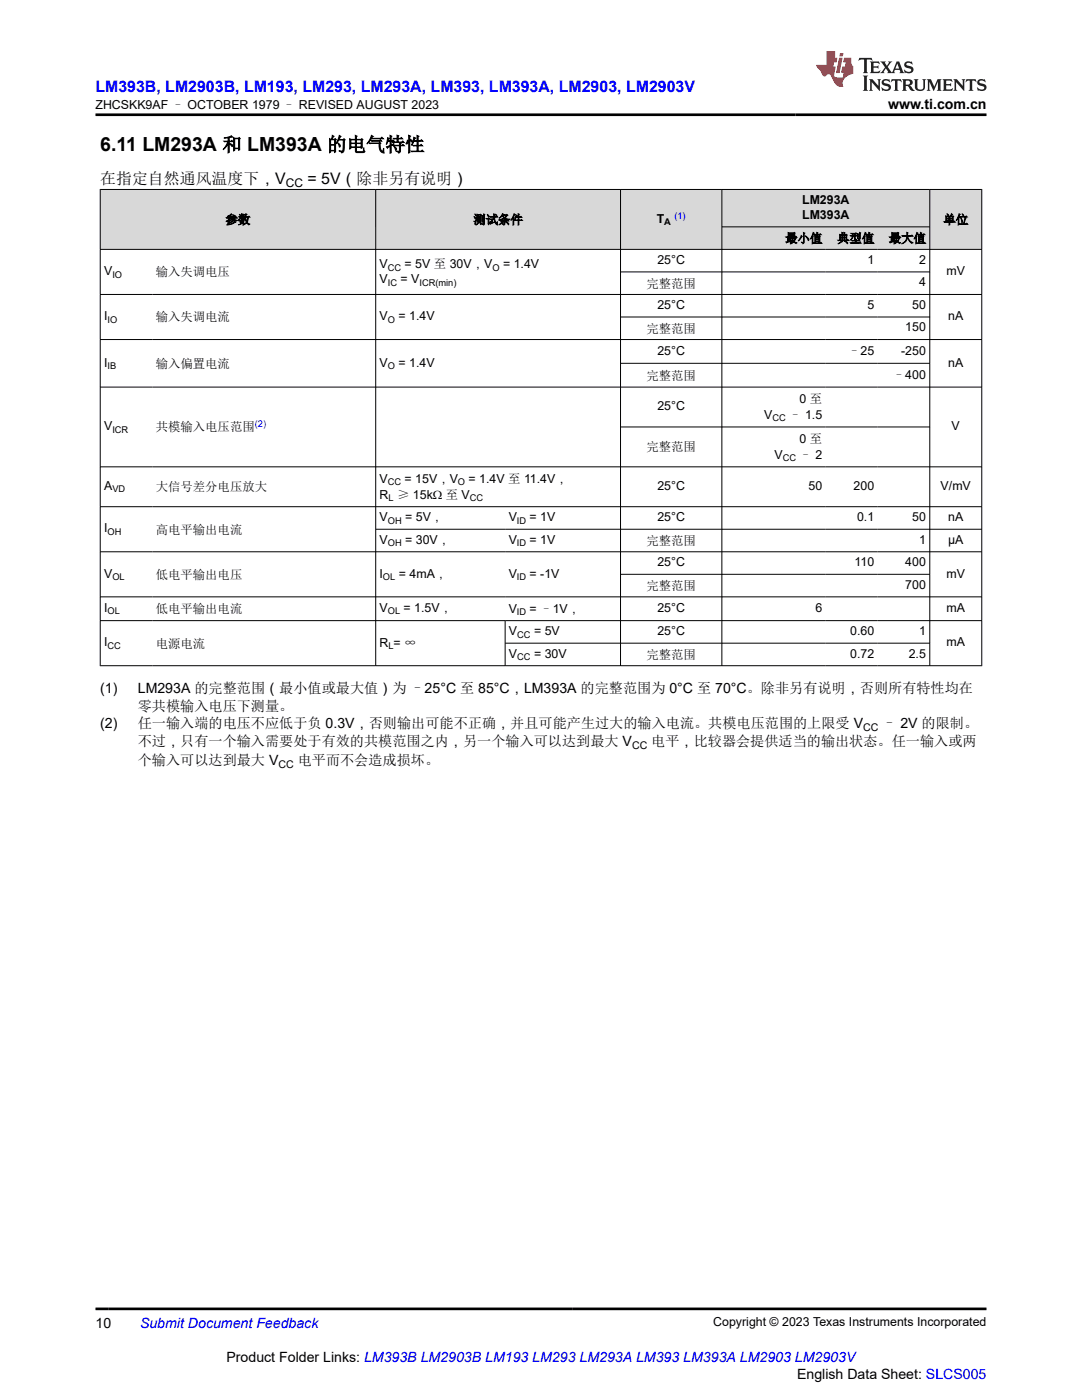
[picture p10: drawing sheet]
<svg xmlns="http://www.w3.org/2000/svg" width="216mm" height="279mm" viewBox="0 0 216 279" stroke-linecap="round" stroke-linejoin="round" font-family="sans-serif">
<g fill="#d8d8d8">
<path d="M20 37.8h175.9v7.5h-175.9z" fill-rule="evenodd"/>
<path d="M20.1 37.9h54.8v11.8h-54.8z" fill-rule="evenodd"/>
<path d="M75 37.9h48.8v11.8h-48.8z" fill-rule="evenodd"/>
<path d="M123.9 37.9h20.1v11.8h-20.1z" fill-rule="evenodd"/>
<path d="M144.1 37.9h41.4v7.3h-41.4z" fill-rule="evenodd"/>
<path d="M185.6 37.9h10.2v11.8h-10.2z" fill-rule="evenodd"/>
<path d="M144.1 45.3h20.7v4.4h-20.7z" fill-rule="evenodd"/>
<path d="M164.8 45.3h10.4v4.4h-10.4z" fill-rule="evenodd"/>
<path d="M175.2 45.3h10.3v4.4h-10.3z" fill-rule="evenodd"/>
</g>
<g fill="none" stroke="#000" stroke-width=".2">
<path d="M19.9 37.8h176.1M20 37.7v95.2M75 37.7v95.2M123.8 37.7v95.2M144 37.7v95.2M185.5 37.7v95.2M195.9 37.7v95.2M19.9 49.8h176.1M19.9 58.8h176.1M123.8 54.3h61.8M144 45.3h41.6M19.9 67.8h176.1"/>
<path d="M19.9 77.3h176.1M123.8 63.3h61.8M123.8 72.5h61.8M19.9 93.2h176.1M123.8 85.2h61.8M19.9 101.1h176.1M19.9 110.1h176.1M19.9 119.1h176.1M75 105.6h121M123.8 114.6h61.8M19.9 123.9h176.1M19.9 132.9h176.1"/>
<path d="M100.8 123.9v9M100.8 128.4h84.8"/>
</g>
<path d="M171.5 11.6l-.2 .5 .5-.2h.6v.1v2.2l-.2 .4h1l-.2-.4v-2.2v-.1h.5l.5 .2-.1-.5zM173.6 12.3l.2 .4v1.5l-.2 .4h1.9l.1-.6a1.08 1.08 0 0 1-1.3 .2v-.7h.6l.4 .2v-.7l-.4 .2h-.6v-.5l.2-.2a1 1 0 0 1 1 .3l-.1-.5zM175.7 12.3l.9 1.1-1 1.2h.9l-.2-.2 .5-.8 .4 .8-.2 .2h1.6l-.2-.2 .2-.5h.9l.1 .5-.1 .2h.9l-.2-.3-.8-2h-.5l-.9 2.2-.9-1.1 .9-1.1h-.8l.2 .2-.4 .6-.4-.6 .2-.2zM179 12.7l.4 1h-.7zM180.7 12.4a.65 .65 0 0 0-.2 .7 .65 .65 0 0 0 .6 .5l.6 .1 .1 .3a.79 .79 0 0 1-.7 .4 .79 .79 0 0 1-.7-.5l.1 .7 .2-.1a.93 .93 0 0 0 1.1 .1 .93 .93 0 0 0 .4-1 1.46 1.46 0 0 0-1.2-.6l-.1-.3a1.09 1.09 0 0 1 1.2 .2l-.2-.6-.1 .1-.5-.2zM172.2 15.1l.2 .4v2.2l-.2 .4h1l-.2-.4v-2.2l.2-.4zM173.4 15.8l.2 .4v1.5l-.2 .4h.8l-.3-.4 .1-1.3 1.6 1.8v-2l.2-.4h-.7l.1 .2 .1 1.1-1.2-1.3zM176.2 15.9a.65 .65 0 0 0-.2 .8 .65 .65 0 0 0 .6 .4l.6 .2 .1 .2a.79 .79 0 0 1-.7 .4 .79 .79 0 0 1-.7-.5l.1 .7 .2-.1a.93 .93 0 0 0 1.1 .1 .93 .93 0 0 0 .4-.9 1.46 1.46 0 0 0-1.2-.6l-.1-.4a1.09 1.09 0 0 1 1.2 .2l-.1-.6-.2 .1-.5-.1zM177.9 15.8l-.1 .6a.63 .63 0 0 1 .8-.3v1.6l-.3 .4h1l-.2-.4v-1.6a.66 .66 0 0 1 .8 .3l-.1-.6zM180 15.8l.2 .4v1.5l-.2 .4h1l-.2-.2-.1-.7h.5l.1 .2a.79 .79 0 0 0 1.2 .6l-1-.9a.61 .61 0 0 0 .6-.6 .61 .61 0 0 0-.5-.7zM180.8 16.1h.1a.47 .47 0 0 1 .5 .1 .47 .47 0 0 1 .1 .5l-.1 .1-.7 .1zM182.3 15.8l.2 .2a2.27 2.27 0 0 0 .4 2 1.04 1.04 0 0 0 1.7-.7v-1.3l.2-.2h-.8l.2 .4v1.1a.6 .6 0 0 1-.6 .6 .6 .6 0 0 1-.6-.6v-1.1l.3-.4zM184.9 15.8l.2 .4v1.5l-.2 .4h.8l-.3-.4v-1.4l.9 1.9 .9-1.9v1.4l-.3 .4h1l-.2-.4v-1.5l.2-.4h-.8l-.7 1.5-.6-1.5zM188.1 15.8l.2 .4v1.5l-.2 .4h1.9l.1-.6a1.09 1.09 0 0 1-1.3 .2v-.7h.6l.4 .2v-.6l-.4 .2h-.6v-.6l.2-.1a1.01 1.01 0 0 1 1 .3l-.1-.6zM190.2 15.8l.3 .4v1.5l-.3 .4h.8l-.2-.4v-1.3l1.6 1.8v-2l.2-.4h-.7l.2 .2v1.1l-1.2-1.3zM192.8 15.8l-.1 .6a.63 .63 0 0 1 .8-.3v1.6l-.3 .4h1l-.2-.4v-1.6a.66 .66 0 0 1 .8 .3l-.1-.6zM195.2 15.9a.65 .65 0 0 0-.2 .8 .65 .65 0 0 0 .6 .4l.6 .2 .2 .2a.79 .79 0 0 1-.7 .4 .79 .79 0 0 1-.7-.5l.1 .7 .2-.1a.93 .93 0 0 0 1 .1 .93 .93 0 0 0 .5-.9 1.46 1.46 0 0 0-1.3-.6v-.4a1.09 1.09 0 0 1 1.2 .2l-.2-.6-.2 .1-.5-.1z" fill="#231f20"/>
<path d="M164.9 10.2v2.8h-2l.1 .3 .8 1a.95 .95 0 0 0 1 .9 .59 .59 0 0 1 .5-.4 .59 .59 0 0 1 .5 .4l.4 .7a1.59 1.59 0 0 0 2.1 1.4 1.61 1.61 0 0 1 1-2.3l1-.3-.1-1.5a1.59 1.59 0 0 1-.3-1.7h-1.5l-.2 .9h.6l-.2 .9h-.5l-.2 1v.2l.4 .1-.1 .9h-.7a.73 .73 0 0 1-1-.7l.3-1.5h-.5l.1-.9h.5l.2-.9h-.5v-1.3zM167.4 11.5l-.6 3.1h.7l.6-3.1zM167.6 10.6l-.1 .6h.7l.1-.6z" fill="#ed1c24"/>
<path d="M19 22.9h177.8M19 261.2h177.8" fill="none" stroke="#000" stroke-width=".53"/>
<text font-size="3.9" x="20" y="30.2">6.11 LM293A 和 LM393A 的电气特性</text>
<text font-size="3.2" fill="#00f" x="19" y="18.3">LM393B, LM2903B, LM193, LM293, LM293A, LM393, LM393A, LM2903, LM2903V</text>
<g font-size="3.2">
<text x="20" y="36.7">在指定自然通风温度下，V</text>
<text x="61.4" y="36.7">= 5V（除非另有说明）</text>
</g>
<g font-size="2.8">
<text x="177.2" y="21.7">www.ti.com.cn</text>
<text x="20" y="138.2">(1)</text>
<text x="27.5" y="138.2">LM293A 的完整范围（最小值或最大值）为 –25°C 至 85°C，LM393A 的完整范围为 0°C 至 70°C。除非另有说明，否则所有特性均在</text>
<text x="27.5" y="141.9">零共模输入电压下测量。</text>
<text x="20" y="145.3">(2)</text>
<text x="27.5" y="145.3">任一输入端的电压不应低于负 0.3V，否则输出可能不正确，并且可能产生过大的输入电流。共模电压范围的上限受 V</text>
<text x="27.5" y="148.9">不过，只有一个输入需要处于有效的共模范围之内，另一个输入可以达到最大 V</text>
<text x="130" y="148.9">电平，比较器会提供适当的输出状态。任一输入或两</text>
<text x="176.1" y="145.3">– 2V 的限制。</text>
<text x="27.5" y="152.6">个输入可以达到最大 V</text>
<text x="59.4" y="152.6">电平而不会造成损坏。</text>
<text x="19" y="265">10</text>
<text x="45.2" y="271.9">Product Folder Links: LM393B LM2903B LM193 LM293 LM293A LM393 LM393A LM2903 LM2903V</text>
<text x="159" y="275.3">English Data Sheet: SLCS005</text>
</g>
<text font-size="2.8" fill="#00f" x="27.9" y="265">Submit Document Feedback</text>
<g font-size="2.5">
<text x="19" y="21.8">ZHCSKK9AF – OCTOBER 1979 – REVISED AUGUST 2023</text>
<text x="160.1" y="40.7">LM293A</text>
<text x="45" y="44.7">参数</text>
<text x="94.5" y="44.7">测试条件</text>
<text x="131" y="44.4">T</text>
<text x="160.1" y="43.7">LM393A</text>
<text x="188.2" y="44.7">单位</text>
<text x="75.7" y="53.6">V</text>
<text x="80.7" y="53.6">= 5V 至 30V，V</text>
<text x="100.4" y="53.6">= 1.4V</text>
<text x="131.2" y="52.7">25°C</text>
<text x="156.7" y="48.4">最小值</text>
<text x="167" y="48.4">典型值</text>
<text x="173.1" y="52.7">1</text>
<text x="177.4" y="48.4">最大值</text>
<text x="183.4" y="52.7">2</text>
<text x="20.8" y="54.9">V</text>
<text x="31.1" y="55.2">输入失调电压</text>
<text x="75.7" y="56.5">V</text>
<text x="79.9" y="56.5">= V</text>
<text x="129" y="57.4">完整范围</text>
<text x="183.4" y="57.2">4</text>
<text x="188.9" y="54.9">mV</text>
<text x="20.8" y="63.9">I</text>
<text x="31.1" y="64.2">输入失调电流</text>
<text x="75.7" y="63.9">V</text>
<text x="79.5" y="63.9">= 1.4V</text>
<text x="131.2" y="61.7">25°C</text>
<text x="173.1" y="61.7">5</text>
<text x="182" y="61.7">50</text>
<text x="189.2" y="63.9">nA</text>
<text x="129" y="66.4">完整范围</text>
<text x="131.2" y="70.8">25°C</text>
<text x="169.2" y="70.9">–25</text>
<text x="179.8" y="70.8">-250</text>
<text x="180.6" y="66.2">150</text>
<text x="20.8" y="73.1">I</text>
<text x="31.1" y="73.4">输入偏置电流</text>
<text x="75.7" y="73.1">V</text>
<text x="79.5" y="73.1">= 1.4V</text>
<text x="129" y="75.8">完整范围</text>
<text x="178.2" y="75.6">–400</text>
<text x="189.2" y="73.1">nA</text>
<text x="131.2" y="81.9">25°C</text>
<text x="152.5" y="83.6">V</text>
<text x="157.5" y="83.6">– 1.5</text>
<text x="159.6" y="80.4">0 至</text>
<text x="20.8" y="85.9">V</text>
<text x="31.1" y="86">共模输入电压范围</text>
<text x="159.6" y="88.3">0 至</text>
<text x="189.9" y="85.9">V</text>
<text x="129" y="90.1">完整范围</text>
<text x="154.5" y="91.6">V</text>
<text x="159.6" y="91.6">– 2</text>
<text x="20.8" y="97.8">A</text>
<text x="31.1" y="98">大信号差分电压放大</text>
<text x="75.7" y="99.5">R ≥ 15kΩ 至 V</text>
<text x="75.7" y="96.3">V</text>
<text x="80.7" y="96.3">= 15V，V</text>
<text x="93.5" y="96.3">= 1.4V 至 11.4V，</text>
<text x="131.2" y="97.8">25°C</text>
<text x="161.3" y="97.8">50</text>
<text x="170.3" y="97.8">200</text>
<text x="187.7" y="97.8">V/mV</text>
<text x="20.8" y="106.3">I</text>
<text x="31.1" y="106.5">高电平输出电流</text>
<text x="75.7" y="104">V</text>
<text x="80.8" y="104">= 5V，</text>
<text x="101.5" y="104">V</text>
<text x="105.7" y="104">= 1V</text>
<text x="131.2" y="104">25°C</text>
<text x="171" y="104">0.1</text>
<text x="182" y="104">50</text>
<text x="189.2" y="104">nA</text>
<text x="75.7" y="108.5">V</text>
<text x="80.8" y="108.5">= 30V，</text>
<text x="101.5" y="108.5">V</text>
<text x="105.7" y="108.5">= 1V</text>
<text x="129" y="108.8">完整范围</text>
<text x="131.2" y="113">25°C</text>
<text x="170.5" y="113">110</text>
<text x="180.6" y="113">400</text>
<text x="183.4" y="108.5">1</text>
<text x="189.2" y="108.5">µA</text>
<text x="20.8" y="115.3">V</text>
<text x="31.1" y="115.5">低电平输出电压</text>
<text x="75.7" y="115.3">I</text>
<text x="79.6" y="115.3">= 4mA，</text>
<text x="101.5" y="115.3">V</text>
<text x="105.7" y="115.3">= -1V</text>
<text x="129" y="117.8">完整范围</text>
<text x="180.6" y="117.5">700</text>
<text x="188.9" y="115.3">mV</text>
<text x="20.8" y="122.1">I</text>
<text x="31.1" y="122.4">低电平输出电流</text>
<text x="75.7" y="122.1">V</text>
<text x="80.5" y="122.1">= 1.5V，</text>
<text x="101.5" y="122.3">V</text>
<text x="105.7" y="122.3">= –1V，</text>
<text x="131.2" y="122.1">25°C</text>
<text x="162.7" y="122.1">6</text>
<text x="188.9" y="122.1">mA</text>
<text x="20.8" y="129">I</text>
<text x="31.1" y="129.2">电源电流</text>
<text x="75.7" y="129.1">R = ∞</text>
<text x="101.6" y="126.8">V</text>
<text x="101.6" y="131.2">V</text>
<text x="106.6" y="126.8">= 5V</text>
<text x="106.6" y="131.2">= 30V</text>
<text x="129" y="131.5">完整范围</text>
<text x="131.2" y="126.8">25°C</text>
<text x="169.6" y="126.8">0.60</text>
<text x="169.6" y="131.2">0.72</text>
<text x="181.3" y="131.2">2.5</text>
<text x="183.4" y="126.8">1</text>
<text x="188.9" y="129">mA</text>
<text x="142.3" y="264.7">Copyright © 2023 Texas Instruments Incorporated</text>
</g>
<text font-size="2.4" x="57" y="37.3">CC</text>
<g font-size="2.1">
<text x="126.1" y="149.5">CC</text>
<text x="172.2" y="145.8">CC</text>
<text x="55.6" y="153.2">CC</text>
</g>
<g font-size="1.9">
<text x="132.5" y="44.9">A</text>
<text x="22.4" y="55.4">IO</text>
<text x="77.4" y="57">IC</text>
<text x="77.4" y="54">CC</text>
<text x="83.7" y="57">ICR(min)</text>
<text x="98.2" y="54">O</text>
<text x="21.5" y="64.4">IO</text>
<text x="77.4" y="64.4">O</text>
<text x="21.5" y="73.6">IB</text>
<text x="77.4" y="73.6">O</text>
<text x="22.4" y="86.3">ICR</text>
<text x="154.1" y="84.1">CC</text>
<text x="156.2" y="92.1">CC</text>
<text x="22.4" y="98.3">VD</text>
<text x="77.4" y="96.8">CC</text>
<text x="77.5" y="100">L</text>
<text x="91.4" y="96.8">O</text>
<text x="93.8" y="100">CC</text>
<text x="21.5" y="106.8">OH</text>
<text x="77.4" y="104.5">OH</text>
<text x="103.1" y="104.5">ID</text>
<text x="77.4" y="109">OH</text>
<text x="103.1" y="109">ID</text>
<text x="22.4" y="115.8">OL</text>
<text x="76.4" y="115.8">OL</text>
<text x="103.1" y="115.8">ID</text>
<text x="21.5" y="122.6">OL</text>
<text x="77.4" y="122.6">OL</text>
<text x="103.1" y="122.7">ID</text>
<text x="21.5" y="129.5">CC</text>
<text x="77.5" y="129.6">L</text>
<text x="103.2" y="127.2">CC</text>
<text x="103.2" y="131.7">CC</text>
</g>
<g font-size="1.9" fill="#00f">
<text x="134.6" y="43.6">(1)</text>
<text x="50.8" y="85.2">(2)</text>
</g>
</svg>
